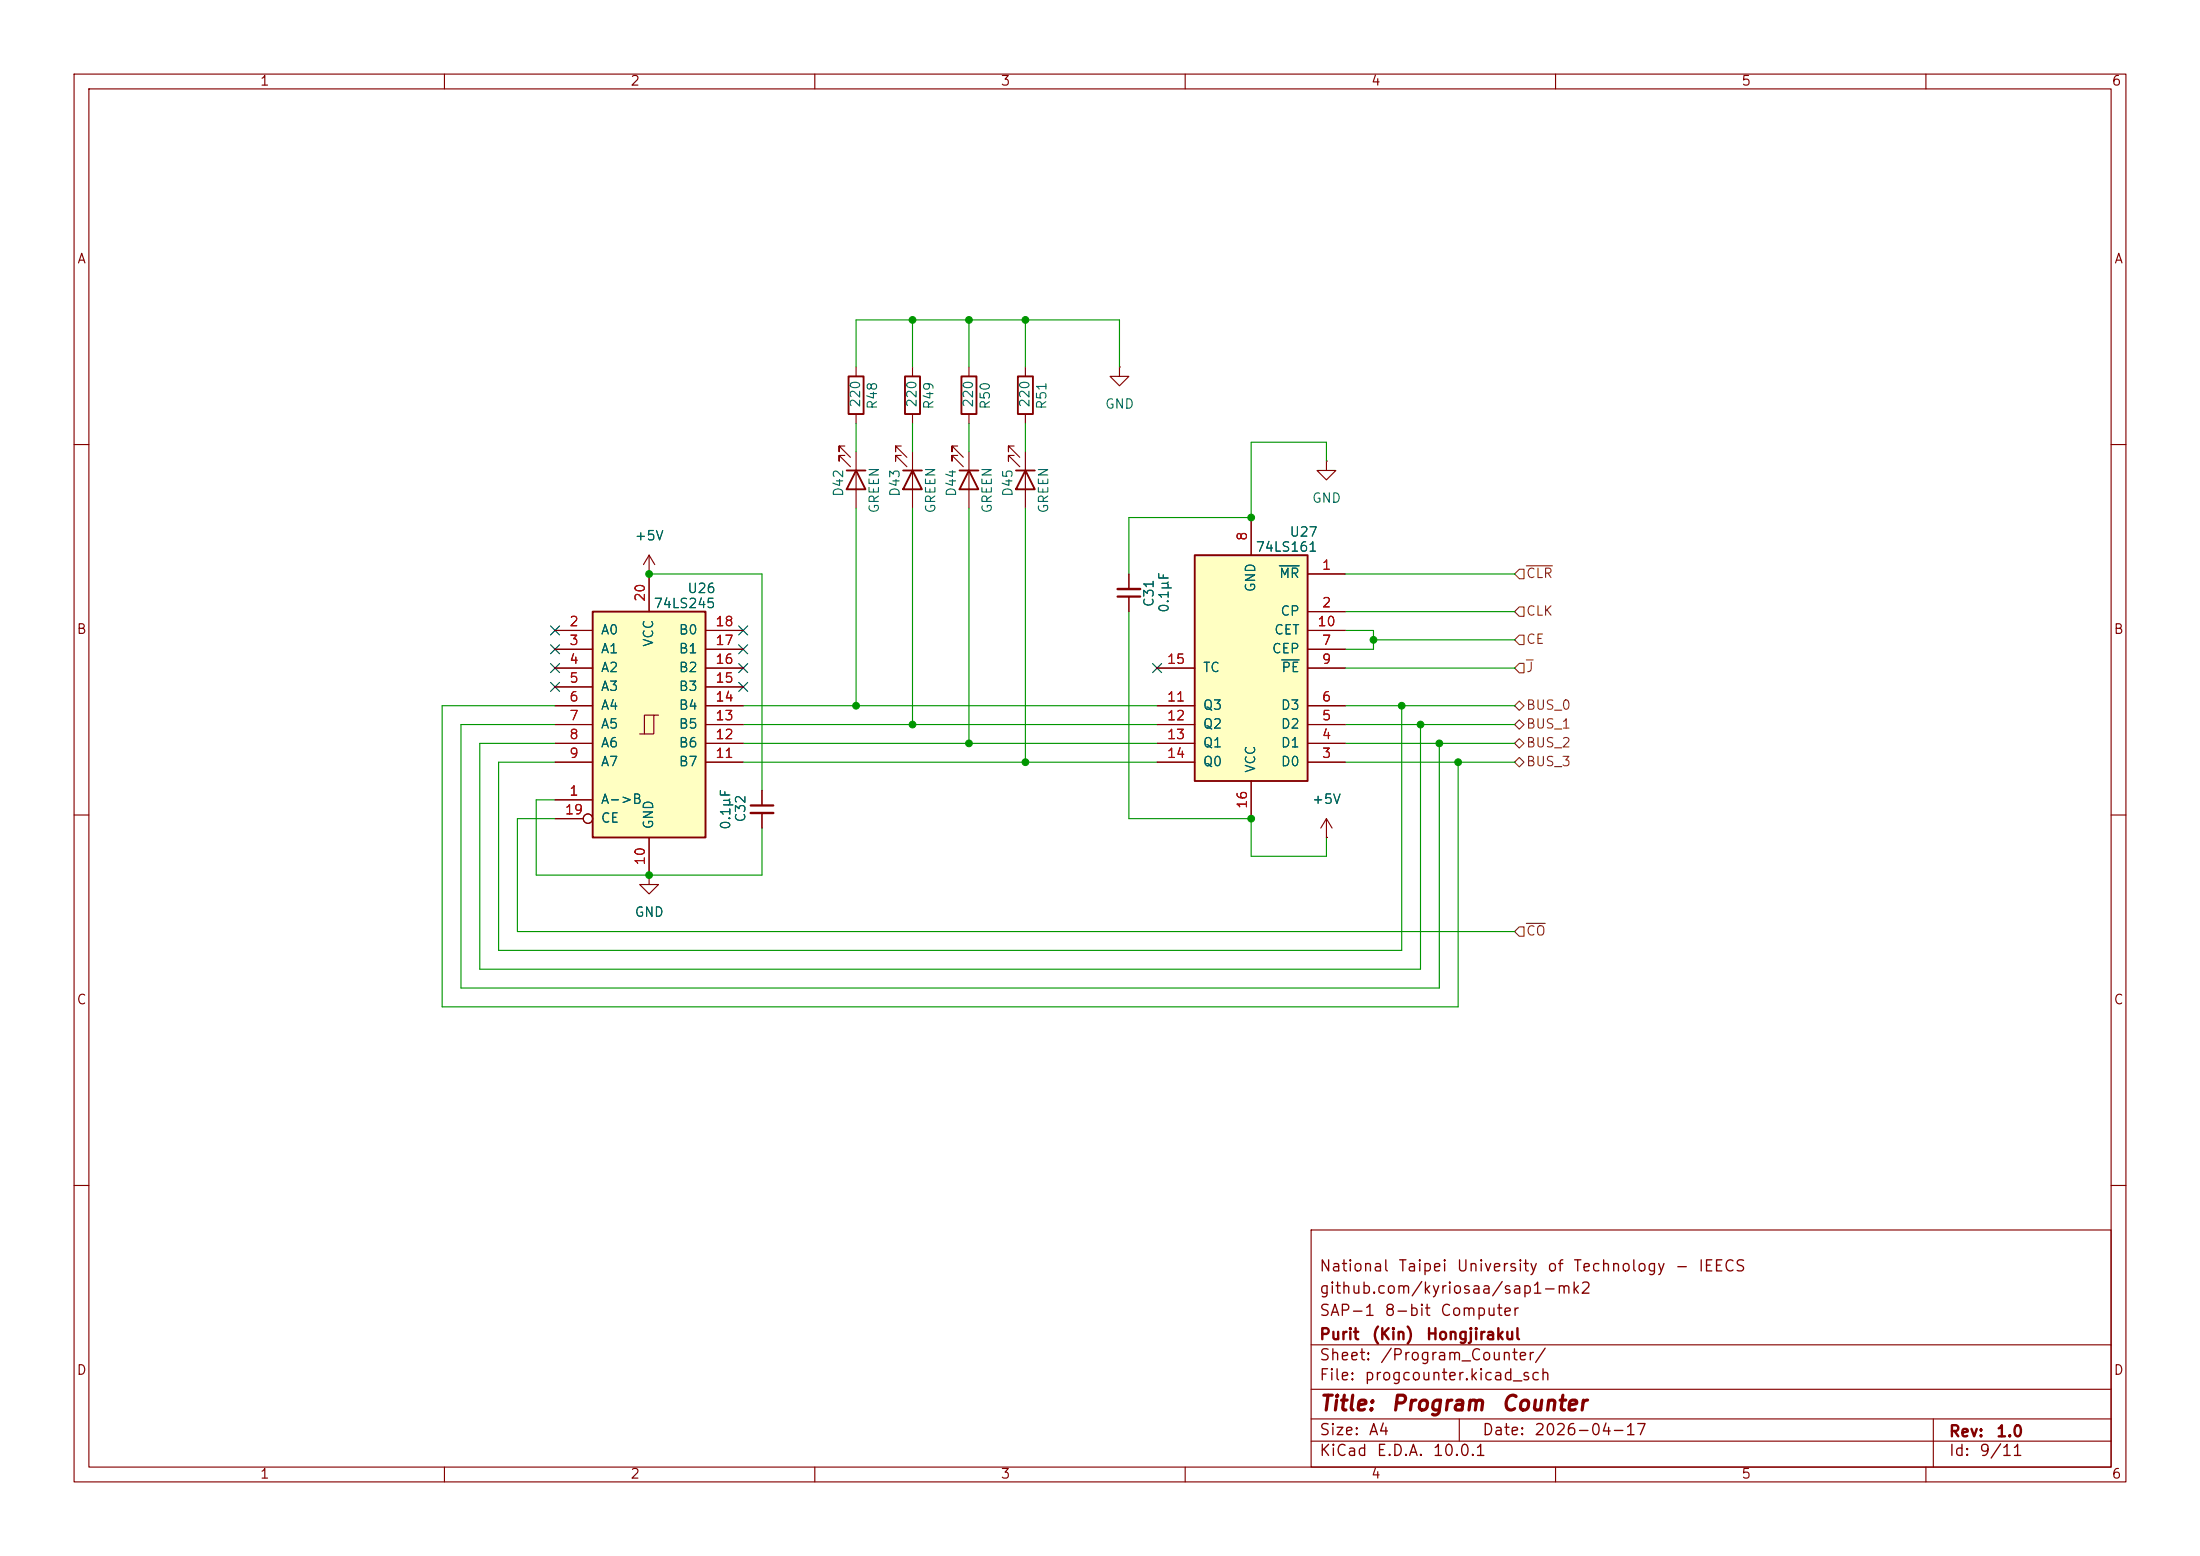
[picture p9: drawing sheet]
(kicad_sch
 (version 20260306)
 (generator "eeschema")
 (generator_version "10.0")
 (paper "A4")
 (title_block
  (title "Program Counter")
  (date "2026-04-17")
  (rev "1.0")
  (company "Purit (Kin) Hongjirakul")
  (comment 1 "SAP-1 8-bit Computer")
  (comment 2 "github.com/kyriosaa/sap1-mk2")
  (comment 3 "National Taipei University of Technology - IEECS"))
 (lib_symbols
  (symbol "74xx:74LS161"
   (pin_names
    (offset 1.016)) (exclude_from_sim no) (in_bom yes) (on_board yes)
   (in_pos_files yes)
   (duplicate_pin_numbers_are_jumpers no)
   (property "Reference" "U" (at -7.62 16.51 0) (show_name no) (do_not_autoplace no) (effects (font (size 1.27 1.27))))
   (property "Value" "74LS161" (at -7.62 -16.51 0) (show_name no) (do_not_autoplace no) (effects (font (size 1.27 1.27))))
   (property "Footprint" "" (at 0 0 0) (show_name no) (do_not_autoplace no) (hide yes) (effects (font (size 1.27 1.27))))
   (property "Datasheet" "http://www.ti.com/lit/gpn/sn74LS161" (at 0 0 0) (show_name no) (do_not_autoplace no) (hide yes) (effects (font (size 1.27 1.27))))
   (property "Description" "Synchronous 4-bit programmable binary Counter" (at 0 0 0) (show_name no) (do_not_autoplace no) (hide yes) (effects (font (size 1.27 1.27))))
   (property "ki_locked" "" (at 0 0 0) (show_name no) (do_not_autoplace no) (effects (font (size 1.27 1.27))))
   (symbol "74LS161_1_0"
    (pin input line (at -12.7 -12.7 0) (length 5.08) (name "~{MR}" (effects (font (size 1.27 1.27)))) (number "1" (effects (font (size 1.27 1.27)))))
    (pin input line (at -12.7 -7.62 0) (length 5.08) (name "CP" (effects (font (size 1.27 1.27)))) (number "2" (effects (font (size 1.27 1.27)))))
    (pin input line (at -12.7 12.7 0) (length 5.08) (name "D0" (effects (font (size 1.27 1.27)))) (number "3" (effects (font (size 1.27 1.27)))))
    (pin input line (at -12.7 10.16 0) (length 5.08) (name "D1" (effects (font (size 1.27 1.27)))) (number "4" (effects (font (size 1.27 1.27)))))
    (pin input line (at -12.7 7.62 0) (length 5.08) (name "D2" (effects (font (size 1.27 1.27)))) (number "5" (effects (font (size 1.27 1.27)))))
    (pin input line (at -12.7 5.08 0) (length 5.08) (name "D3" (effects (font (size 1.27 1.27)))) (number "6" (effects (font (size 1.27 1.27)))))
    (pin input line (at -12.7 -2.54 0) (length 5.08) (name "CEP" (effects (font (size 1.27 1.27)))) (number "7" (effects (font (size 1.27 1.27)))))
    (pin power_in line (at 0 -20.32 90) (length 5.08) (name "GND" (effects (font (size 1.27 1.27)))) (number "8" (effects (font (size 1.27 1.27)))))
    (pin input line (at -12.7 0 0) (length 5.08) (name "~{PE}" (effects (font (size 1.27 1.27)))) (number "9" (effects (font (size 1.27 1.27)))))
    (pin input line (at -12.7 -5.08 0) (length 5.08) (name "CET" (effects (font (size 1.27 1.27)))) (number "10" (effects (font (size 1.27 1.27)))))
    (pin output line (at 12.7 5.08 180) (length 5.08) (name "Q3" (effects (font (size 1.27 1.27)))) (number "11" (effects (font (size 1.27 1.27)))))
    (pin output line (at 12.7 7.62 180) (length 5.08) (name "Q2" (effects (font (size 1.27 1.27)))) (number "12" (effects (font (size 1.27 1.27)))))
    (pin output line (at 12.7 10.16 180) (length 5.08) (name "Q1" (effects (font (size 1.27 1.27)))) (number "13" (effects (font (size 1.27 1.27)))))
    (pin output line (at 12.7 12.7 180) (length 5.08) (name "Q0" (effects (font (size 1.27 1.27)))) (number "14" (effects (font (size 1.27 1.27)))))
    (pin output line (at 12.7 0 180) (length 5.08) (name "TC" (effects (font (size 1.27 1.27)))) (number "15" (effects (font (size 1.27 1.27)))))
    (pin power_in line (at 0 20.32 270) (length 5.08) (name "VCC" (effects (font (size 1.27 1.27)))) (number "16" (effects (font (size 1.27 1.27))))))
   (symbol "74LS161_1_1"
    (rectangle (start -7.62 15.24) (end 7.62 -15.24) (stroke (width 0.254) (type default)) (fill (type background))))
   (embedded_fonts no))
  (symbol "74xx:74LS245"
   (pin_names
    (offset 1.016)) (exclude_from_sim no) (in_bom yes) (on_board yes)
   (in_pos_files yes)
   (duplicate_pin_numbers_are_jumpers no)
   (property "Reference" "U" (at -7.62 16.51 0) (show_name no) (do_not_autoplace no) (effects (font (size 1.27 1.27))))
   (property "Value" "74LS245" (at -7.62 -16.51 0) (show_name no) (do_not_autoplace no) (effects (font (size 1.27 1.27))))
   (property "Footprint" "" (at 0 0 0) (show_name no) (do_not_autoplace no) (hide yes) (effects (font (size 1.27 1.27))))
   (property "Datasheet" "http://www.ti.com/lit/gpn/sn74LS245" (at 0 0 0) (show_name no) (do_not_autoplace no) (hide yes) (effects (font (size 1.27 1.27))))
   (property "Description" "Octal BUS Transceivers, 3-State outputs" (at 0 0 0) (show_name no) (do_not_autoplace no) (hide yes) (effects (font (size 1.27 1.27))))
   (property "ki_locked" "" (at 0 0 0) (show_name no) (do_not_autoplace no) (effects (font (size 1.27 1.27))))
   (symbol "74LS245_1_0"
    (polyline (pts (xy -1.27 -1.27) (xy 0.635 -1.27) (xy 0.635 1.27) (xy 1.27 1.27)) (stroke (width 0) (type default)) (fill (type none)))
    (polyline (pts (xy -0.635 -1.27) (xy -0.635 1.27) (xy 0.635 1.27)) (stroke (width 0) (type default)) (fill (type none)))
    (pin input line (at -12.7 -10.16 0) (length 5.08) (name "A->B" (effects (font (size 1.27 1.27)))) (number "1" (effects (font (size 1.27 1.27)))))
    (pin tri_state line (at -12.7 12.7 0) (length 5.08) (name "A0" (effects (font (size 1.27 1.27)))) (number "2" (effects (font (size 1.27 1.27)))))
    (pin tri_state line (at -12.7 10.16 0) (length 5.08) (name "A1" (effects (font (size 1.27 1.27)))) (number "3" (effects (font (size 1.27 1.27)))))
    (pin tri_state line (at -12.7 7.62 0) (length 5.08) (name "A2" (effects (font (size 1.27 1.27)))) (number "4" (effects (font (size 1.27 1.27)))))
    (pin tri_state line (at -12.7 5.08 0) (length 5.08) (name "A3" (effects (font (size 1.27 1.27)))) (number "5" (effects (font (size 1.27 1.27)))))
    (pin tri_state line (at -12.7 2.54 0) (length 5.08) (name "A4" (effects (font (size 1.27 1.27)))) (number "6" (effects (font (size 1.27 1.27)))))
    (pin tri_state line (at -12.7 0 0) (length 5.08) (name "A5" (effects (font (size 1.27 1.27)))) (number "7" (effects (font (size 1.27 1.27)))))
    (pin tri_state line (at -12.7 -2.54 0) (length 5.08) (name "A6" (effects (font (size 1.27 1.27)))) (number "8" (effects (font (size 1.27 1.27)))))
    (pin tri_state line (at -12.7 -5.08 0) (length 5.08) (name "A7" (effects (font (size 1.27 1.27)))) (number "9" (effects (font (size 1.27 1.27)))))
    (pin power_in line (at 0 -20.32 90) (length 5.08) (name "GND" (effects (font (size 1.27 1.27)))) (number "10" (effects (font (size 1.27 1.27)))))
    (pin tri_state line (at 12.7 -5.08 180) (length 5.08) (name "B7" (effects (font (size 1.27 1.27)))) (number "11" (effects (font (size 1.27 1.27)))))
    (pin tri_state line (at 12.7 -2.54 180) (length 5.08) (name "B6" (effects (font (size 1.27 1.27)))) (number "12" (effects (font (size 1.27 1.27)))))
    (pin tri_state line (at 12.7 0 180) (length 5.08) (name "B5" (effects (font (size 1.27 1.27)))) (number "13" (effects (font (size 1.27 1.27)))))
    (pin tri_state line (at 12.7 2.54 180) (length 5.08) (name "B4" (effects (font (size 1.27 1.27)))) (number "14" (effects (font (size 1.27 1.27)))))
    (pin tri_state line (at 12.7 5.08 180) (length 5.08) (name "B3" (effects (font (size 1.27 1.27)))) (number "15" (effects (font (size 1.27 1.27)))))
    (pin tri_state line (at 12.7 7.62 180) (length 5.08) (name "B2" (effects (font (size 1.27 1.27)))) (number "16" (effects (font (size 1.27 1.27)))))
    (pin tri_state line (at 12.7 10.16 180) (length 5.08) (name "B1" (effects (font (size 1.27 1.27)))) (number "17" (effects (font (size 1.27 1.27)))))
    (pin tri_state line (at 12.7 12.7 180) (length 5.08) (name "B0" (effects (font (size 1.27 1.27)))) (number "18" (effects (font (size 1.27 1.27)))))
    (pin input inverted (at -12.7 -12.7 0) (length 5.08) (name "CE" (effects (font (size 1.27 1.27)))) (number "19" (effects (font (size 1.27 1.27)))))
    (pin power_in line (at 0 20.32 270) (length 5.08) (name "VCC" (effects (font (size 1.27 1.27)))) (number "20" (effects (font (size 1.27 1.27))))))
   (symbol "74LS245_1_1"
    (rectangle (start -7.62 15.24) (end 7.62 -15.24) (stroke (width 0.254) (type default)) (fill (type background))))
   (embedded_fonts no))
  (symbol "Device:C_Small"
   (pin_numbers (hide yes))
   (pin_names
    (offset 0.254) (hide yes)) (exclude_from_sim no) (in_bom yes) (on_board yes)
   (in_pos_files yes)
   (duplicate_pin_numbers_are_jumpers no)
   (property "Reference" "C" (at 0.254 1.778 0) (show_name no) (do_not_autoplace no) (effects (font (size 1.27 1.27)) (justify left)))
   (property "Value" "C_Small" (at 0.254 -2.032 0) (show_name no) (do_not_autoplace no) (effects (font (size 1.27 1.27)) (justify left)))
   (property "Footprint" "" (at 0 0 0) (show_name no) (do_not_autoplace no) (hide yes) (effects (font (size 1.27 1.27))))
   (property "Datasheet" "" (at 0 0 0) (show_name no) (do_not_autoplace no) (hide yes) (effects (font (size 1.27 1.27))))
   (property "Description" "Unpolarized capacitor, small symbol" (at 0 0 0) (show_name no) (do_not_autoplace no) (hide yes) (effects (font (size 1.27 1.27))))
   (symbol "C_Small_0_1"
    (polyline (pts (xy -1.524 0.508) (xy 1.524 0.508)) (stroke (width 0.3048) (type default)) (fill (type none)))
    (polyline (pts (xy -1.524 -0.508) (xy 1.524 -0.508)) (stroke (width 0.3302) (type default)) (fill (type none))))
   (symbol "C_Small_1_1"
    (pin passive line (at 0 2.54 270) (length 2.032) (name "" (effects (font (size 1.27 1.27)))) (number "1" (effects (font (size 1.27 1.27)))))
    (pin passive line (at 0 -2.54 90) (length 2.032) (name "" (effects (font (size 1.27 1.27)))) (number "2" (effects (font (size 1.27 1.27))))))
   (embedded_fonts no))
  (symbol "Device:LED"
   (pin_numbers (hide yes))
   (pin_names
    (offset 1.016) (hide yes)) (exclude_from_sim no) (in_bom yes) (on_board yes)
   (in_pos_files yes)
   (duplicate_pin_numbers_are_jumpers no)
   (property "Reference" "D" (at 0 2.54 0) (show_name no) (do_not_autoplace no) (effects (font (size 1.27 1.27))))
   (property "Value" "LED" (at 0 -2.54 0) (show_name no) (do_not_autoplace no) (effects (font (size 1.27 1.27))))
   (property "Footprint" "" (at 0 0 0) (show_name no) (do_not_autoplace no) (hide yes) (effects (font (size 1.27 1.27))))
   (property "Datasheet" "" (at 0 0 0) (show_name no) (do_not_autoplace no) (hide yes) (effects (font (size 1.27 1.27))))
   (property "Description" "Light emitting diode" (at 0 0 0) (show_name no) (do_not_autoplace no) (hide yes) (effects (font (size 1.27 1.27))))
   (property "Sim.Pins" "1=K 2=A" (at 0 0 0) (show_name no) (do_not_autoplace no) (hide yes) (effects (font (size 1.27 1.27))))
   (symbol "LED_0_1"
    (polyline (pts (xy -3.048 -0.762) (xy -4.572 -2.286) (xy -3.81 -2.286) (xy -4.572 -2.286) (xy -4.572 -1.524)) (stroke (width 0) (type default)) (fill (type none)))
    (polyline (pts (xy -1.778 -0.762) (xy -3.302 -2.286) (xy -2.54 -2.286) (xy -3.302 -2.286) (xy -3.302 -1.524)) (stroke (width 0) (type default)) (fill (type none)))
    (polyline (pts (xy -1.27 0) (xy 1.27 0)) (stroke (width 0) (type default)) (fill (type none)))
    (polyline (pts (xy -1.27 -1.27) (xy -1.27 1.27)) (stroke (width 0.254) (type default)) (fill (type none)))
    (polyline (pts (xy 1.27 -1.27) (xy 1.27 1.27) (xy -1.27 0) (xy 1.27 -1.27)) (stroke (width 0.254) (type default)) (fill (type none))))
   (symbol "LED_1_1"
    (pin passive line (at -3.81 0 0) (length 2.54) (name "K" (effects (font (size 1.27 1.27)))) (number "1" (effects (font (size 1.27 1.27)))))
    (pin passive line (at 3.81 0 180) (length 2.54) (name "A" (effects (font (size 1.27 1.27)))) (number "2" (effects (font (size 1.27 1.27))))))
   (embedded_fonts no))
  (symbol "Device:R"
   (pin_numbers (hide yes))
   (pin_names
    (offset 0)) (exclude_from_sim no) (in_bom yes) (on_board yes)
   (in_pos_files yes)
   (duplicate_pin_numbers_are_jumpers no)
   (property "Reference" "R" (at 2.032 0 90) (show_name no) (do_not_autoplace no) (effects (font (size 1.27 1.27))))
   (property "Value" "R" (at 0 0 90) (show_name no) (do_not_autoplace no) (effects (font (size 1.27 1.27))))
   (property "Footprint" "" (at -1.778 0 90) (show_name no) (do_not_autoplace no) (hide yes) (effects (font (size 1.27 1.27))))
   (property "Datasheet" "" (at 0 0 0) (show_name no) (do_not_autoplace no) (hide yes) (effects (font (size 1.27 1.27))))
   (property "Description" "Resistor" (at 0 0 0) (show_name no) (do_not_autoplace no) (hide yes) (effects (font (size 1.27 1.27))))
   (symbol "R_0_1"
    (rectangle (start -1.016 -2.54) (end 1.016 2.54) (stroke (width 0.254) (type default)) (fill (type none))))
   (symbol "R_1_1"
    (pin passive line (at 0 3.81 270) (length 1.27) (name "" (effects (font (size 1.27 1.27)))) (number "1" (effects (font (size 1.27 1.27)))))
    (pin passive line (at 0 -3.81 90) (length 1.27) (name "" (effects (font (size 1.27 1.27)))) (number "2" (effects (font (size 1.27 1.27))))))
   (embedded_fonts no))
  (symbol "power:+5V"
   (power global)
   (pin_numbers (hide yes))
   (pin_names
    (offset 0) (hide yes)) (exclude_from_sim no) (in_bom yes) (on_board yes)
   (in_pos_files yes)
   (duplicate_pin_numbers_are_jumpers no)
   (property "Reference" "#PWR" (at 0 -3.81 0) (show_name no) (do_not_autoplace no) (hide yes) (effects (font (size 1.27 1.27))))
   (property "Value" "+5V" (at 0 3.556 0) (show_name no) (do_not_autoplace no) (effects (font (size 1.27 1.27))))
   (property "Footprint" "" (at 0 0 0) (show_name no) (do_not_autoplace no) (hide yes) (effects (font (size 1.27 1.27))))
   (property "Datasheet" "" (at 0 0 0) (show_name no) (do_not_autoplace no) (hide yes) (effects (font (size 1.27 1.27))))
   (property "Description" "Power symbol creates a global label with name \"+5V\"" (at 0 0 0) (show_name no) (do_not_autoplace no) (hide yes) (effects (font (size 1.27 1.27))))
   (symbol "+5V_0_1"
    (polyline (pts (xy -0.762 1.27) (xy 0 2.54)) (stroke (width 0) (type default)) (fill (type none)))
    (polyline (pts (xy 0 2.54) (xy 0.762 1.27)) (stroke (width 0) (type default)) (fill (type none)))
    (polyline (pts (xy 0 0) (xy 0 2.54)) (stroke (width 0) (type default)) (fill (type none))))
   (symbol "+5V_1_1"
    (pin power_in line (at 0 0 90) (length 0) (name "" (effects (font (size 1.27 1.27)))) (number "1" (effects (font (size 1.27 1.27))))))
   (embedded_fonts no))
  (symbol "power:GND"
   (power global)
   (pin_numbers (hide yes))
   (pin_names
    (offset 0) (hide yes)) (exclude_from_sim no) (in_bom yes) (on_board yes)
   (in_pos_files yes)
   (duplicate_pin_numbers_are_jumpers no)
   (property "Reference" "#PWR" (at 0 -6.35 0) (show_name no) (do_not_autoplace no) (hide yes) (effects (font (size 1.27 1.27))))
   (property "Value" "GND" (at 0 -3.81 0) (show_name no) (do_not_autoplace no) (effects (font (size 1.27 1.27))))
   (property "Footprint" "" (at 0 0 0) (show_name no) (do_not_autoplace no) (hide yes) (effects (font (size 1.27 1.27))))
   (property "Datasheet" "" (at 0 0 0) (show_name no) (do_not_autoplace no) (hide yes) (effects (font (size 1.27 1.27))))
   (property "Description" "Power symbol creates a global label with name \"GND\" , ground" (at 0 0 0) (show_name no) (do_not_autoplace no) (hide yes) (effects (font (size 1.27 1.27))))
   (symbol "GND_0_1"
    (polyline (pts (xy 0 0) (xy 0 -1.27) (xy 1.27 -1.27) (xy 0 -2.54) (xy -1.27 -1.27) (xy 0 -1.27)) (stroke (width 0) (type default)) (fill (type none))))
   (symbol "GND_1_1"
    (pin power_in line (at 0 0 270) (length 0) (name "" (effects (font (size 1.27 1.27)))) (number "1" (effects (font (size 1.27 1.27))))))
   (embedded_fonts no)))
 (junction
  (at 168.91 69.85)
  (diameter 0)
  (color 0 0 0 0))
 (junction
  (at 138.43 43.18)
  (diameter 0)
  (color 0 0 0 0))
 (junction
  (at 130.81 100.33)
  (diameter 0)
  (color 0 0 0 0))
 (junction
  (at 196.85 102.87)
  (diameter 0)
  (color 0 0 0 0))
 (junction
  (at 130.81 43.18)
  (diameter 0)
  (color 0 0 0 0))
 (junction
  (at 185.42 86.36)
  (diameter 0)
  (color 0 0 0 0))
 (junction
  (at 115.57 95.25)
  (diameter 0)
  (color 0 0 0 0))
 (junction
  (at 87.63 118.11)
  (diameter 0)
  (color 0 0 0 0))
 (junction
  (at 168.91 110.49)
  (diameter 0)
  (color 0 0 0 0))
 (junction
  (at 123.19 43.18)
  (diameter 0)
  (color 0 0 0 0))
 (junction
  (at 191.77 97.79)
  (diameter 0)
  (color 0 0 0 0))
 (junction
  (at 87.63 77.47)
  (diameter 0)
  (color 0 0 0 0))
 (junction
  (at 194.31 100.33)
  (diameter 0)
  (color 0 0 0 0))
 (junction
  (at 138.43 102.87)
  (diameter 0)
  (color 0 0 0 0))
 (junction
  (at 189.23 95.25)
  (diameter 0)
  (color 0 0 0 0))
 (junction
  (at 123.19 97.79)
  (diameter 0)
  (color 0 0 0 0))
 (no_connect
  (at 100.33 85.09))
 (no_connect
  (at 74.93 92.71))
 (no_connect
  (at 100.33 87.63))
 (no_connect
  (at 100.33 90.17))
 (no_connect
  (at 74.93 87.63))
 (no_connect
  (at 74.93 85.09))
 (no_connect
  (at 156.21 90.17))
 (no_connect
  (at 100.33 92.71))
 (no_connect
  (at 74.93 90.17))
 (wire
  (pts (xy 115.57 57.15) (xy 115.57 60.96))
  (stroke (width 0) (type default)))
 (wire
  (pts (xy 123.19 49.53) (xy 123.19 43.18))
  (stroke (width 0) (type default)))
 (wire
  (pts (xy 152.4 69.85) (xy 168.91 69.85))
  (stroke (width 0) (type default)))
 (wire
  (pts (xy 152.4 110.49) (xy 168.91 110.49))
  (stroke (width 0) (type default)))
 (wire
  (pts (xy 181.61 90.17) (xy 204.47 90.17))
  (stroke (width 0) (type default)))
 (wire
  (pts (xy 181.61 82.55) (xy 204.47 82.55))
  (stroke (width 0) (type default)))
 (wire
  (pts (xy 185.42 86.36) (xy 185.42 87.63))
  (stroke (width 0) (type default)))
 (wire
  (pts (xy 62.23 97.79) (xy 62.23 133.35))
  (stroke (width 0) (type default)))
 (wire
  (pts (xy 64.77 130.81) (xy 191.77 130.81))
  (stroke (width 0) (type default)))
 (wire
  (pts (xy 59.69 135.89) (xy 196.85 135.89))
  (stroke (width 0) (type default)))
 (wire
  (pts (xy 74.93 97.79) (xy 62.23 97.79))
  (stroke (width 0) (type default)))
 (wire
  (pts (xy 185.42 86.36) (xy 204.47 86.36))
  (stroke (width 0) (type default)))
 (wire
  (pts (xy 152.4 82.55) (xy 152.4 110.49))
  (stroke (width 0) (type default)))
 (wire
  (pts (xy 69.85 125.73) (xy 204.47 125.73))
  (stroke (width 0) (type default)))
 (wire
  (pts (xy 64.77 100.33) (xy 64.77 130.81))
  (stroke (width 0) (type default)))
 (wire
  (pts (xy 74.93 100.33) (xy 64.77 100.33))
  (stroke (width 0) (type default)))
 (wire
  (pts (xy 59.69 95.25) (xy 59.69 135.89))
  (stroke (width 0) (type default)))
 (wire
  (pts (xy 196.85 135.89) (xy 196.85 102.87))
  (stroke (width 0) (type default)))
 (wire
  (pts (xy 123.19 57.15) (xy 123.19 60.96))
  (stroke (width 0) (type default)))
 (wire
  (pts (xy 74.93 95.25) (xy 59.69 95.25))
  (stroke (width 0) (type default)))
 (wire
  (pts (xy 123.19 43.18) (xy 130.81 43.18))
  (stroke (width 0) (type default)))
 (wire
  (pts (xy 189.23 128.27) (xy 189.23 95.25))
  (stroke (width 0) (type default)))
 (wire
  (pts (xy 74.93 107.95) (xy 72.39 107.95))
  (stroke (width 0) (type default)))
 (wire
  (pts (xy 115.57 49.53) (xy 115.57 43.18))
  (stroke (width 0) (type default)))
 (wire
  (pts (xy 130.81 57.15) (xy 130.81 60.96))
  (stroke (width 0) (type default)))
 (wire
  (pts (xy 151.13 43.18) (xy 151.13 49.53))
  (stroke (width 0) (type default)))
 (wire
  (pts (xy 115.57 43.18) (xy 123.19 43.18))
  (stroke (width 0) (type default)))
 (wire
  (pts (xy 130.81 68.58) (xy 130.81 100.33))
  (stroke (width 0) (type default)))
 (wire
  (pts (xy 100.33 95.25) (xy 115.57 95.25))
  (stroke (width 0) (type default)))
 (wire
  (pts (xy 130.81 43.18) (xy 138.43 43.18))
  (stroke (width 0) (type default)))
 (wire
  (pts (xy 185.42 85.09) (xy 185.42 86.36))
  (stroke (width 0) (type default)))
 (wire
  (pts (xy 123.19 68.58) (xy 123.19 97.79))
  (stroke (width 0) (type default)))
 (wire
  (pts (xy 194.31 100.33) (xy 204.47 100.33))
  (stroke (width 0) (type default)))
 (wire
  (pts (xy 138.43 57.15) (xy 138.43 60.96))
  (stroke (width 0) (type default)))
 (wire
  (pts (xy 189.23 95.25) (xy 204.47 95.25))
  (stroke (width 0) (type default)))
 (wire
  (pts (xy 152.4 77.47) (xy 152.4 69.85))
  (stroke (width 0) (type default)))
 (wire
  (pts (xy 138.43 43.18) (xy 151.13 43.18))
  (stroke (width 0) (type default)))
 (wire
  (pts (xy 181.61 85.09) (xy 185.42 85.09))
  (stroke (width 0) (type default)))
 (wire
  (pts (xy 181.61 77.47) (xy 204.47 77.47))
  (stroke (width 0) (type default)))
 (wire
  (pts (xy 168.91 110.49) (xy 168.91 115.57))
  (stroke (width 0) (type default)))
 (wire
  (pts (xy 67.31 128.27) (xy 189.23 128.27))
  (stroke (width 0) (type default)))
 (wire
  (pts (xy 196.85 102.87) (xy 204.47 102.87))
  (stroke (width 0) (type default)))
 (wire
  (pts (xy 100.33 100.33) (xy 130.81 100.33))
  (stroke (width 0) (type default)))
 (wire
  (pts (xy 130.81 49.53) (xy 130.81 43.18))
  (stroke (width 0) (type default)))
 (wire
  (pts (xy 62.23 133.35) (xy 194.31 133.35))
  (stroke (width 0) (type default)))
 (wire
  (pts (xy 181.61 102.87) (xy 196.85 102.87))
  (stroke (width 0) (type default)))
 (wire
  (pts (xy 194.31 133.35) (xy 194.31 100.33))
  (stroke (width 0) (type default)))
 (wire
  (pts (xy 74.93 102.87) (xy 67.31 102.87))
  (stroke (width 0) (type default)))
 (wire
  (pts (xy 74.93 110.49) (xy 69.85 110.49))
  (stroke (width 0) (type default)))
 (wire
  (pts (xy 100.33 102.87) (xy 138.43 102.87))
  (stroke (width 0) (type default)))
 (wire
  (pts (xy 72.39 118.11) (xy 87.63 118.11))
  (stroke (width 0) (type default)))
 (wire
  (pts (xy 181.61 97.79) (xy 191.77 97.79))
  (stroke (width 0) (type default)))
 (wire
  (pts (xy 138.43 49.53) (xy 138.43 43.18))
  (stroke (width 0) (type default)))
 (wire
  (pts (xy 138.43 102.87) (xy 156.21 102.87))
  (stroke (width 0) (type default)))
 (wire
  (pts (xy 115.57 68.58) (xy 115.57 95.25))
  (stroke (width 0) (type default)))
 (wire
  (pts (xy 67.31 102.87) (xy 67.31 128.27))
  (stroke (width 0) (type default)))
 (wire
  (pts (xy 191.77 97.79) (xy 204.47 97.79))
  (stroke (width 0) (type default)))
 (wire
  (pts (xy 181.61 100.33) (xy 194.31 100.33))
  (stroke (width 0) (type default)))
 (wire
  (pts (xy 168.91 115.57) (xy 179.07 115.57))
  (stroke (width 0) (type default)))
 (wire
  (pts (xy 100.33 97.79) (xy 123.19 97.79))
  (stroke (width 0) (type default)))
 (wire
  (pts (xy 123.19 97.79) (xy 156.21 97.79))
  (stroke (width 0) (type default)))
 (wire
  (pts (xy 130.81 100.33) (xy 156.21 100.33))
  (stroke (width 0) (type default)))
 (wire
  (pts (xy 69.85 110.49) (xy 69.85 125.73))
  (stroke (width 0) (type default)))
 (wire
  (pts (xy 168.91 69.85) (xy 168.91 59.69))
  (stroke (width 0) (type default)))
 (wire
  (pts (xy 102.87 118.11) (xy 87.63 118.11))
  (stroke (width 0) (type default)))
 (wire
  (pts (xy 115.57 95.25) (xy 156.21 95.25))
  (stroke (width 0) (type default)))
 (wire
  (pts (xy 168.91 59.69) (xy 179.07 59.69))
  (stroke (width 0) (type default)))
 (wire
  (pts (xy 179.07 59.69) (xy 179.07 62.23))
  (stroke (width 0) (type default)))
 (wire
  (pts (xy 102.87 111.76) (xy 102.87 118.11))
  (stroke (width 0) (type default)))
 (wire
  (pts (xy 181.61 95.25) (xy 189.23 95.25))
  (stroke (width 0) (type default)))
 (wire
  (pts (xy 102.87 106.68) (xy 102.87 77.47))
  (stroke (width 0) (type default)))
 (wire
  (pts (xy 102.87 77.47) (xy 87.63 77.47))
  (stroke (width 0) (type default)))
 (wire
  (pts (xy 72.39 107.95) (xy 72.39 118.11))
  (stroke (width 0) (type default)))
 (wire
  (pts (xy 138.43 68.58) (xy 138.43 102.87))
  (stroke (width 0) (type default)))
 (wire
  (pts (xy 185.42 87.63) (xy 181.61 87.63))
  (stroke (width 0) (type default)))
 (wire
  (pts (xy 191.77 130.81) (xy 191.77 97.79))
  (stroke (width 0) (type default)))
 (wire
  (pts (xy 179.07 115.57) (xy 179.07 113.03))
  (stroke (width 0) (type default)))
 (hierarchical_label "BUS_1"
  (shape bidirectional)
  (at 204.47 97.79 0)
  (effects (font (size 1.27 1.27)) (justify left)))
 (hierarchical_label "CE"
  (shape input)
  (at 204.47 86.36 0)
  (effects (font (size 1.27 1.27)) (justify left)))
 (hierarchical_label "BUS_0"
  (shape bidirectional)
  (at 204.47 95.25 0)
  (effects (font (size 1.27 1.27)) (justify left)))
 (hierarchical_label "~{J}"
  (shape input)
  (at 204.47 90.17 0)
  (effects (font (size 1.27 1.27)) (justify left)))
 (hierarchical_label "CLK"
  (shape input)
  (at 204.47 82.55 0)
  (effects (font (size 1.27 1.27)) (justify left)))
 (hierarchical_label "~{CLR}"
  (shape input)
  (at 204.47 77.47 0)
  (effects (font (size 1.27 1.27)) (justify left)))
 (hierarchical_label "BUS_3"
  (shape bidirectional)
  (at 204.47 102.87 0)
  (effects (font (size 1.27 1.27)) (justify left)))
 (hierarchical_label "BUS_2"
  (shape bidirectional)
  (at 204.47 100.33 0)
  (effects (font (size 1.27 1.27)) (justify left)))
 (hierarchical_label "~{CO}"
  (shape input)
  (at 204.47 125.73 0)
  (effects (font (size 1.27 1.27)) (justify left)))
 (symbol
  (lib_id "Device:R")
  (at 123.19 53.34 0)
  (unit 1)
  (body_style 1)
  (exclude_from_sim no)
  (in_bom yes)
  (on_board yes)
  (in_pos_files yes)
  (dnp no)
  (property "Reference" "R49" (at 125.476 55.372 90) (show_name no) (do_not_autoplace no) (effects (font (size 1.27 1.27)) (justify left)))
  (property "Value" "220" (at 123.19 55.118 90) (show_name no) (do_not_autoplace no) (effects (font (size 1.27 1.27)) (justify left)))
  (property "Footprint" "Resistor_THT:R_Axial_DIN0207_L6.3mm_D2.5mm_P10.16mm_Horizontal" (at 121.412 53.34 90) (hide yes) (show_name no) (do_not_autoplace no) (effects (font (size 1.27 1.27))))
  (property "Datasheet" "" (at 123.19 53.34 0) (hide yes) (show_name no) (do_not_autoplace no) (effects (font (size 1.27 1.27))))
  (property "Description" "Resistor" (at 123.19 53.34 0) (hide yes) (show_name no) (do_not_autoplace no) (effects (font (size 1.27 1.27))))
  (pin "2")
  (pin "1"))
 (symbol
  (lib_id "74xx:74LS161")
  (at 168.91 90.17 180)
  (unit 1)
  (body_style 1)
  (exclude_from_sim no)
  (in_bom yes)
  (on_board yes)
  (in_pos_files yes)
  (dnp no)
  (property "Reference" "U27" (at 173.99 71.882 0) (show_name no) (do_not_autoplace no) (effects (font (size 1.27 1.27)) (justify right)))
  (property "Value" "74LS161" (at 169.418 73.914 0) (show_name no) (do_not_autoplace no) (effects (font (size 1.27 1.27)) (justify right)))
  (property "Footprint" "Package_DIP:DIP-16_W7.62mm" (at 168.91 90.17 0) (hide yes) (show_name no) (do_not_autoplace no) (effects (font (size 1.27 1.27))))
  (property "Datasheet" "http://www.ti.com/lit/gpn/sn74LS161" (at 168.91 90.17 0) (hide yes) (show_name no) (do_not_autoplace no) (effects (font (size 1.27 1.27))))
  (property "Description" "Synchronous 4-bit programmable binary Counter" (at 168.91 90.17 0) (hide yes) (show_name no) (do_not_autoplace no) (effects (font (size 1.27 1.27))))
  (pin "3")
  (pin "1")
  (pin "2")
  (pin "4")
  (pin "5")
  (pin "9")
  (pin "14")
  (pin "15")
  (pin "6")
  (pin "7")
  (pin "11")
  (pin "12")
  (pin "13")
  (pin "8")
  (pin "16")
  (pin "10"))
 (symbol
  (lib_id "Device:LED")
  (at 123.19 64.77 270)
  (unit 1)
  (body_style 1)
  (exclude_from_sim no)
  (in_bom yes)
  (on_board yes)
  (in_pos_files yes)
  (dnp no)
  (property "Reference" "D43" (at 120.904 63.246 0) (show_name no) (do_not_autoplace no) (effects (font (size 1.27 1.27)) (justify left)))
  (property "Value" "GREEN" (at 125.73 62.992 0) (show_name no) (do_not_autoplace no) (effects (font (size 1.27 1.27)) (justify left)))
  (property "Footprint" "LED_THT:LED_D3.0mm" (at 123.19 64.77 0) (hide yes) (show_name no) (do_not_autoplace no) (effects (font (size 1.27 1.27))))
  (property "Datasheet" "" (at 123.19 64.77 0) (hide yes) (show_name no) (do_not_autoplace no) (effects (font (size 1.27 1.27))))
  (property "Description" "Light emitting diode" (at 123.19 64.77 0) (hide yes) (show_name no) (do_not_autoplace no) (effects (font (size 1.27 1.27))))
  (property "Sim.Pins" "1=K 2=A" (at 123.19 64.77 0) (hide yes) (show_name no) (do_not_autoplace no) (effects (font (size 1.27 1.27))))
  (pin "2")
  (pin "1"))
 (symbol
  (lib_id "Device:R")
  (at 130.81 53.34 0)
  (unit 1)
  (body_style 1)
  (exclude_from_sim no)
  (in_bom yes)
  (on_board yes)
  (in_pos_files yes)
  (dnp no)
  (property "Reference" "R50" (at 133.096 55.372 90) (show_name no) (do_not_autoplace no) (effects (font (size 1.27 1.27)) (justify left)))
  (property "Value" "220" (at 130.81 55.118 90) (show_name no) (do_not_autoplace no) (effects (font (size 1.27 1.27)) (justify left)))
  (property "Footprint" "Resistor_THT:R_Axial_DIN0207_L6.3mm_D2.5mm_P10.16mm_Horizontal" (at 129.032 53.34 90) (hide yes) (show_name no) (do_not_autoplace no) (effects (font (size 1.27 1.27))))
  (property "Datasheet" "" (at 130.81 53.34 0) (hide yes) (show_name no) (do_not_autoplace no) (effects (font (size 1.27 1.27))))
  (property "Description" "Resistor" (at 130.81 53.34 0) (hide yes) (show_name no) (do_not_autoplace no) (effects (font (size 1.27 1.27))))
  (pin "2")
  (pin "1"))
 (symbol
  (lib_id "74xx:74LS245")
  (at 87.63 97.79 0)
  (unit 1)
  (body_style 1)
  (exclude_from_sim no)
  (in_bom yes)
  (on_board yes)
  (in_pos_files yes)
  (dnp no)
  (property "Reference" "U26" (at 92.71 79.502 0) (show_name no) (do_not_autoplace no) (effects (font (size 1.27 1.27)) (justify left)))
  (property "Value" "74LS245" (at 88.138 81.534 0) (show_name no) (do_not_autoplace no) (effects (font (size 1.27 1.27)) (justify left)))
  (property "Footprint" "Package_DIP:DIP-20_W7.62mm" (at 87.63 97.79 0) (hide yes) (show_name no) (do_not_autoplace no) (effects (font (size 1.27 1.27))))
  (property "Datasheet" "http://www.ti.com/lit/gpn/sn74LS245" (at 87.63 97.79 0) (hide yes) (show_name no) (do_not_autoplace no) (effects (font (size 1.27 1.27))))
  (property "Description" "Octal BUS Transceivers, 3-State outputs" (at 87.63 97.79 0) (hide yes) (show_name no) (do_not_autoplace no) (effects (font (size 1.27 1.27))))
  (pin "2")
  (pin "13")
  (pin "4")
  (pin "11")
  (pin "8")
  (pin "9")
  (pin "10")
  (pin "1")
  (pin "5")
  (pin "16")
  (pin "19")
  (pin "6")
  (pin "7")
  (pin "15")
  (pin "18")
  (pin "14")
  (pin "17")
  (pin "12")
  (pin "20")
  (pin "3"))
 (symbol
  (lib_id "power:GND")
  (at 87.63 118.11 0)
  (unit 1)
  (body_style 1)
  (exclude_from_sim no)
  (in_bom yes)
  (on_board yes)
  (in_pos_files yes)
  (dnp no)
  (fields_autoplaced yes)
  (property "Reference" "#PWR081" (at 87.63 124.46 0) (hide yes) (show_name no) (do_not_autoplace no) (effects (font (size 1.27 1.27))))
  (property "Value" "GND" (at 87.63 123.19 0) (show_name no) (do_not_autoplace no) (effects (font (size 1.27 1.27))))
  (property "Footprint" "" (at 87.63 118.11 0) (hide yes) (show_name no) (do_not_autoplace no) (effects (font (size 1.27 1.27))))
  (property "Datasheet" "" (at 87.63 118.11 0) (hide yes) (show_name no) (do_not_autoplace no) (effects (font (size 1.27 1.27))))
  (property "Description" "Power symbol creates a global label with name \"GND\" , ground" (at 87.63 118.11 0) (hide yes) (show_name no) (do_not_autoplace no) (effects (font (size 1.27 1.27))))
  (pin "1"))
 (symbol
  (lib_id "power:GND")
  (at 151.13 49.53 0)
  (unit 1)
  (body_style 1)
  (exclude_from_sim no)
  (in_bom yes)
  (on_board yes)
  (in_pos_files yes)
  (dnp no)
  (fields_autoplaced yes)
  (property "Reference" "#PWR077" (at 151.13 55.88 0) (hide yes) (show_name no) (do_not_autoplace no) (effects (font (size 1.27 1.27))))
  (property "Value" "GND" (at 151.13 54.61 0) (show_name no) (do_not_autoplace no) (effects (font (size 1.27 1.27))))
  (property "Footprint" "" (at 151.13 49.53 0) (hide yes) (show_name no) (do_not_autoplace no) (effects (font (size 1.27 1.27))))
  (property "Datasheet" "" (at 151.13 49.53 0) (hide yes) (show_name no) (do_not_autoplace no) (effects (font (size 1.27 1.27))))
  (property "Description" "Power symbol creates a global label with name \"GND\" , ground" (at 151.13 49.53 0) (hide yes) (show_name no) (do_not_autoplace no) (effects (font (size 1.27 1.27))))
  (pin "1"))
 (symbol
  (lib_id "Device:LED")
  (at 130.81 64.77 270)
  (unit 1)
  (body_style 1)
  (exclude_from_sim no)
  (in_bom yes)
  (on_board yes)
  (in_pos_files yes)
  (dnp no)
  (property "Reference" "D44" (at 128.524 63.246 0) (show_name no) (do_not_autoplace no) (effects (font (size 1.27 1.27)) (justify left)))
  (property "Value" "GREEN" (at 133.35 62.992 0) (show_name no) (do_not_autoplace no) (effects (font (size 1.27 1.27)) (justify left)))
  (property "Footprint" "LED_THT:LED_D3.0mm" (at 130.81 64.77 0) (hide yes) (show_name no) (do_not_autoplace no) (effects (font (size 1.27 1.27))))
  (property "Datasheet" "" (at 130.81 64.77 0) (hide yes) (show_name no) (do_not_autoplace no) (effects (font (size 1.27 1.27))))
  (property "Description" "Light emitting diode" (at 130.81 64.77 0) (hide yes) (show_name no) (do_not_autoplace no) (effects (font (size 1.27 1.27))))
  (property "Sim.Pins" "1=K 2=A" (at 130.81 64.77 0) (hide yes) (show_name no) (do_not_autoplace no) (effects (font (size 1.27 1.27))))
  (pin "2")
  (pin "1"))
 (symbol
  (lib_id "power:+5V")
  (at 179.07 113.03 0)
  (unit 1)
  (body_style 1)
  (exclude_from_sim no)
  (in_bom yes)
  (on_board yes)
  (in_pos_files yes)
  (dnp no)
  (fields_autoplaced yes)
  (property "Reference" "#PWR079" (at 179.07 116.84 0) (hide yes) (show_name no) (do_not_autoplace no) (effects (font (size 1.27 1.27))))
  (property "Value" "+5V" (at 179.07 107.95 0) (show_name no) (do_not_autoplace no) (effects (font (size 1.27 1.27))))
  (property "Footprint" "" (at 179.07 113.03 0) (hide yes) (show_name no) (do_not_autoplace no) (effects (font (size 1.27 1.27))))
  (property "Datasheet" "" (at 179.07 113.03 0) (hide yes) (show_name no) (do_not_autoplace no) (effects (font (size 1.27 1.27))))
  (property "Description" "Power symbol creates a global label with name \"+5V\"" (at 179.07 113.03 0) (hide yes) (show_name no) (do_not_autoplace no) (effects (font (size 1.27 1.27))))
  (pin "1"))
 (symbol
  (lib_id "Device:C_Small")
  (at 102.87 109.22 0)
  (unit 1)
  (body_style 1)
  (exclude_from_sim no)
  (in_bom yes)
  (on_board yes)
  (in_pos_files yes)
  (dnp no)
  (property "Reference" "C32" (at 100.076 107.188 90) (show_name no) (do_not_autoplace no) (effects (font (size 1.27 1.27)) (justify right)))
  (property "Value" "0.1μF" (at 98.044 106.426 90) (show_name no) (do_not_autoplace no) (effects (font (size 1.27 1.27)) (justify right)))
  (property "Footprint" "Capacitor_THT:C_Disc_D5.0mm_W2.5mm_P2.50mm" (at 102.87 109.22 0) (hide yes) (show_name no) (do_not_autoplace no) (effects (font (size 1.27 1.27))))
  (property "Datasheet" "" (at 102.87 109.22 0) (hide yes) (show_name no) (do_not_autoplace no) (effects (font (size 1.27 1.27))))
  (property "Description" "Unpolarized capacitor, small symbol" (at 102.87 109.22 0) (hide yes) (show_name no) (do_not_autoplace no) (effects (font (size 1.27 1.27))))
  (pin "2")
  (pin "1"))
 (symbol
  (lib_id "power:+5V")
  (at 87.63 77.47 0)
  (unit 1)
  (body_style 1)
  (exclude_from_sim no)
  (in_bom yes)
  (on_board yes)
  (in_pos_files yes)
  (dnp no)
  (fields_autoplaced yes)
  (property "Reference" "#PWR080" (at 87.63 81.28 0) (hide yes) (show_name no) (do_not_autoplace no) (effects (font (size 1.27 1.27))))
  (property "Value" "+5V" (at 87.63 72.39 0) (show_name no) (do_not_autoplace no) (effects (font (size 1.27 1.27))))
  (property "Footprint" "" (at 87.63 77.47 0) (hide yes) (show_name no) (do_not_autoplace no) (effects (font (size 1.27 1.27))))
  (property "Datasheet" "" (at 87.63 77.47 0) (hide yes) (show_name no) (do_not_autoplace no) (effects (font (size 1.27 1.27))))
  (property "Description" "Power symbol creates a global label with name \"+5V\"" (at 87.63 77.47 0) (hide yes) (show_name no) (do_not_autoplace no) (effects (font (size 1.27 1.27))))
  (pin "1"))
 (symbol
  (lib_id "Device:R")
  (at 138.43 53.34 0)
  (unit 1)
  (body_style 1)
  (exclude_from_sim no)
  (in_bom yes)
  (on_board yes)
  (in_pos_files yes)
  (dnp no)
  (property "Reference" "R51" (at 140.716 55.372 90) (show_name no) (do_not_autoplace no) (effects (font (size 1.27 1.27)) (justify left)))
  (property "Value" "220" (at 138.43 55.118 90) (show_name no) (do_not_autoplace no) (effects (font (size 1.27 1.27)) (justify left)))
  (property "Footprint" "Resistor_THT:R_Axial_DIN0207_L6.3mm_D2.5mm_P10.16mm_Horizontal" (at 136.652 53.34 90) (hide yes) (show_name no) (do_not_autoplace no) (effects (font (size 1.27 1.27))))
  (property "Datasheet" "" (at 138.43 53.34 0) (hide yes) (show_name no) (do_not_autoplace no) (effects (font (size 1.27 1.27))))
  (property "Description" "Resistor" (at 138.43 53.34 0) (hide yes) (show_name no) (do_not_autoplace no) (effects (font (size 1.27 1.27))))
  (pin "2")
  (pin "1"))
 (symbol
  (lib_id "Device:LED")
  (at 138.43 64.77 270)
  (unit 1)
  (body_style 1)
  (exclude_from_sim no)
  (in_bom yes)
  (on_board yes)
  (in_pos_files yes)
  (dnp no)
  (property "Reference" "D45" (at 136.144 63.246 0) (show_name no) (do_not_autoplace no) (effects (font (size 1.27 1.27)) (justify left)))
  (property "Value" "GREEN" (at 140.97 62.992 0) (show_name no) (do_not_autoplace no) (effects (font (size 1.27 1.27)) (justify left)))
  (property "Footprint" "LED_THT:LED_D3.0mm" (at 138.43 64.77 0) (hide yes) (show_name no) (do_not_autoplace no) (effects (font (size 1.27 1.27))))
  (property "Datasheet" "" (at 138.43 64.77 0) (hide yes) (show_name no) (do_not_autoplace no) (effects (font (size 1.27 1.27))))
  (property "Description" "Light emitting diode" (at 138.43 64.77 0) (hide yes) (show_name no) (do_not_autoplace no) (effects (font (size 1.27 1.27))))
  (property "Sim.Pins" "1=K 2=A" (at 138.43 64.77 0) (hide yes) (show_name no) (do_not_autoplace no) (effects (font (size 1.27 1.27))))
  (pin "2")
  (pin "1"))
 (symbol
  (lib_id "Device:R")
  (at 115.57 53.34 0)
  (unit 1)
  (body_style 1)
  (exclude_from_sim no)
  (in_bom yes)
  (on_board yes)
  (in_pos_files yes)
  (dnp no)
  (property "Reference" "R48" (at 117.856 55.372 90) (show_name no) (do_not_autoplace no) (effects (font (size 1.27 1.27)) (justify left)))
  (property "Value" "220" (at 115.57 55.118 90) (show_name no) (do_not_autoplace no) (effects (font (size 1.27 1.27)) (justify left)))
  (property "Footprint" "Resistor_THT:R_Axial_DIN0207_L6.3mm_D2.5mm_P10.16mm_Horizontal" (at 113.792 53.34 90) (hide yes) (show_name no) (do_not_autoplace no) (effects (font (size 1.27 1.27))))
  (property "Datasheet" "" (at 115.57 53.34 0) (hide yes) (show_name no) (do_not_autoplace no) (effects (font (size 1.27 1.27))))
  (property "Description" "Resistor" (at 115.57 53.34 0) (hide yes) (show_name no) (do_not_autoplace no) (effects (font (size 1.27 1.27))))
  (pin "2")
  (pin "1"))
 (symbol
  (lib_id "Device:LED")
  (at 115.57 64.77 270)
  (unit 1)
  (body_style 1)
  (exclude_from_sim no)
  (in_bom yes)
  (on_board yes)
  (in_pos_files yes)
  (dnp no)
  (property "Reference" "D42" (at 113.284 63.246 0) (show_name no) (do_not_autoplace no) (effects (font (size 1.27 1.27)) (justify left)))
  (property "Value" "GREEN" (at 118.11 62.992 0) (show_name no) (do_not_autoplace no) (effects (font (size 1.27 1.27)) (justify left)))
  (property "Footprint" "LED_THT:LED_D3.0mm" (at 115.57 64.77 0) (hide yes) (show_name no) (do_not_autoplace no) (effects (font (size 1.27 1.27))))
  (property "Datasheet" "" (at 115.57 64.77 0) (hide yes) (show_name no) (do_not_autoplace no) (effects (font (size 1.27 1.27))))
  (property "Description" "Light emitting diode" (at 115.57 64.77 0) (hide yes) (show_name no) (do_not_autoplace no) (effects (font (size 1.27 1.27))))
  (property "Sim.Pins" "1=K 2=A" (at 115.57 64.77 0) (hide yes) (show_name no) (do_not_autoplace no) (effects (font (size 1.27 1.27))))
  (pin "2")
  (pin "1"))
 (symbol
  (lib_id "Device:C_Small")
  (at 152.4 80.01 180)
  (unit 1)
  (body_style 1)
  (exclude_from_sim no)
  (in_bom yes)
  (on_board yes)
  (in_pos_files yes)
  (dnp no)
  (property "Reference" "C31" (at 155.194 82.042 90) (show_name no) (do_not_autoplace no) (effects (font (size 1.27 1.27)) (justify right)))
  (property "Value" "0.1μF" (at 157.226 82.804 90) (show_name no) (do_not_autoplace no) (effects (font (size 1.27 1.27)) (justify right)))
  (property "Footprint" "Capacitor_THT:C_Disc_D5.0mm_W2.5mm_P2.50mm" (at 152.4 80.01 0) (hide yes) (show_name no) (do_not_autoplace no) (effects (font (size 1.27 1.27))))
  (property "Datasheet" "" (at 152.4 80.01 0) (hide yes) (show_name no) (do_not_autoplace no) (effects (font (size 1.27 1.27))))
  (property "Description" "Unpolarized capacitor, small symbol" (at 152.4 80.01 0) (hide yes) (show_name no) (do_not_autoplace no) (effects (font (size 1.27 1.27))))
  (pin "2")
  (pin "1"))
 (symbol
  (lib_id "power:GND")
  (at 179.07 62.23 0)
  (unit 1)
  (body_style 1)
  (exclude_from_sim no)
  (in_bom yes)
  (on_board yes)
  (in_pos_files yes)
  (dnp no)
  (fields_autoplaced yes)
  (property "Reference" "#PWR078" (at 179.07 68.58 0) (hide yes) (show_name no) (do_not_autoplace no) (effects (font (size 1.27 1.27))))
  (property "Value" "GND" (at 179.07 67.31 0) (show_name no) (do_not_autoplace no) (effects (font (size 1.27 1.27))))
  (property "Footprint" "" (at 179.07 62.23 0) (hide yes) (show_name no) (do_not_autoplace no) (effects (font (size 1.27 1.27))))
  (property "Datasheet" "" (at 179.07 62.23 0) (hide yes) (show_name no) (do_not_autoplace no) (effects (font (size 1.27 1.27))))
  (property "Description" "Power symbol creates a global label with name \"GND\" , ground" (at 179.07 62.23 0) (hide yes) (show_name no) (do_not_autoplace no) (effects (font (size 1.27 1.27))))
  (pin "1")))
